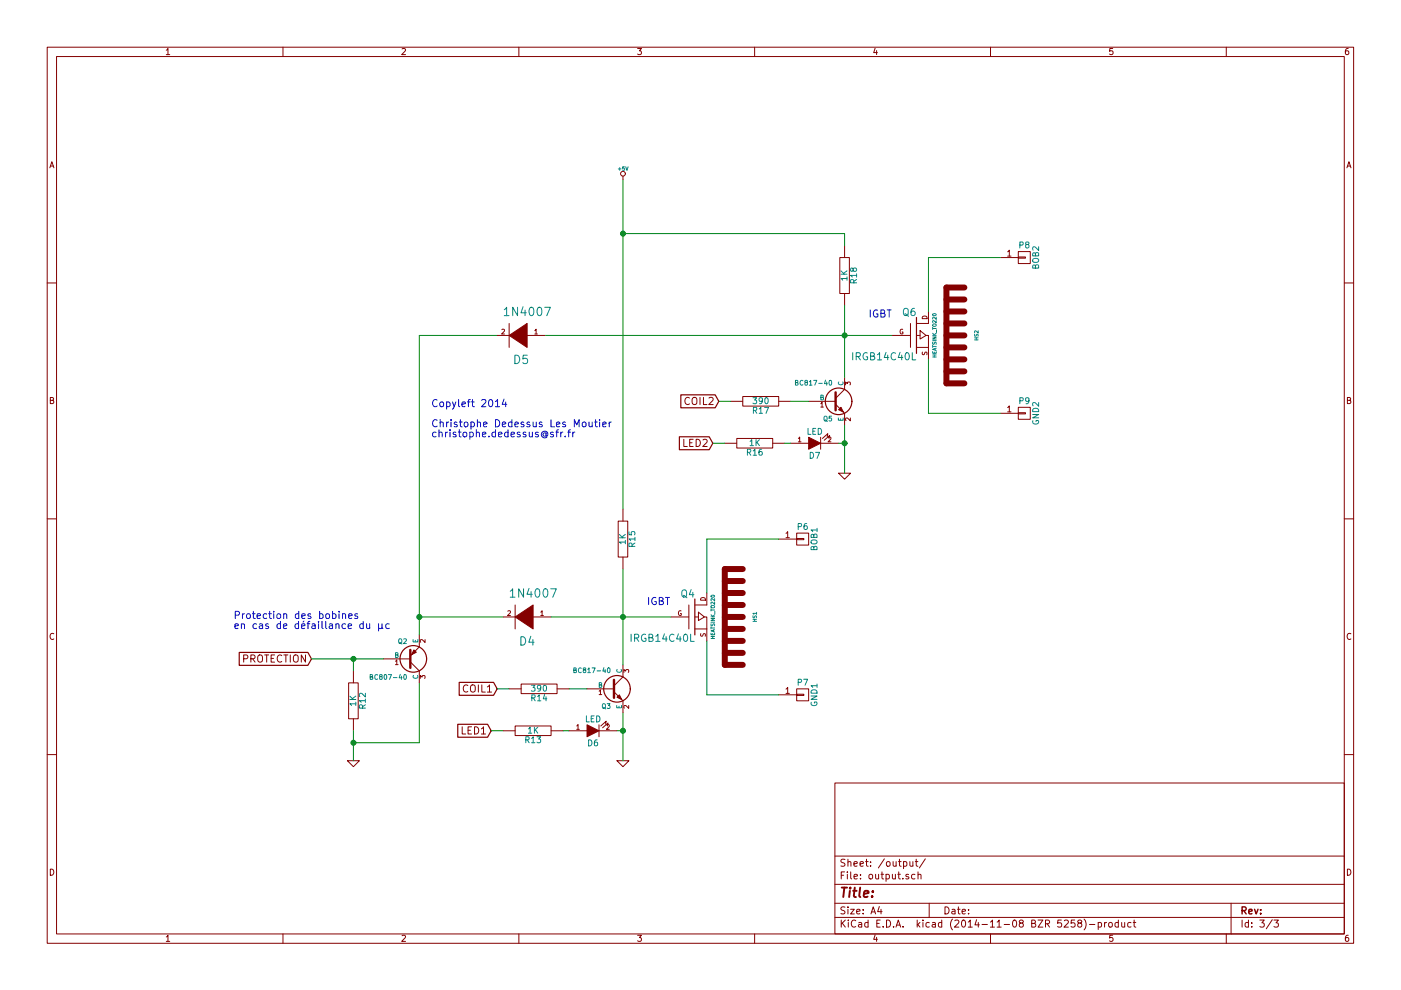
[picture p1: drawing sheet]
EESchema Schematic File Version 2
LIBS:xilinx
LIBS:valves
LIBS:ttl_ieee
LIBS:transistors
LIBS:texas
LIBS:special
LIBS:siliconi
LIBS:regul
LIBS:pspice
LIBS:power
LIBS:philips
LIBS:opto
LIBS:motorola
LIBS:microcontrollers
LIBS:microchip1
LIBS:microchip
LIBS:memory
LIBS:linear
LIBS:interface
LIBS:intel
LIBS:hc11
LIBS:graphic
LIBS:gennum
LIBS:elec-unifil
LIBS:dsp
LIBS:display
LIBS:digital-audio
LIBS:device
LIBS:cypress
LIBS:contrib
LIBS:conn
LIBS:cmos_ieee
LIBS:cmos4000
LIBS:brooktre
LIBS:audio
LIBS:analog_switches
LIBS:adc-dac
LIBS:74xx
LIBS:DDLM
LIBS:Tete_budha
LIBS:aecp-cache
EELAYER 25 0
EELAYER END
$Descr A4 11693 8268
encoding utf-8
Sheet 3 3
Title ""
Date ""
Rev ""
Comp ""
Comment1 ""
Comment2 ""
Comment3 ""
Comment4 ""
$EndDescr
Text Notes 3600 3650 0    60   ~ 0
Copyleft 2014\n\nChristophe Dedessus Les Moutier\nchristophe.dedessus@sfr.fr
Text GLabel 2600 5500 0    60   Input ~ 0
PROTECTION
Text GLabel 4150 5750 0    60   Input ~ 0
COIL1
Text GLabel 4100 6100 0    60   Input ~ 0
LED1
$Comp
L BC807-40 Q2
U 1 1
P 3400 5500
F 0 "Q2" H 3400 5351 40  0000 R CNN
F 1 "BC807-40" H 3400 5650 40  0000 R CNN
F 2 "Housings_TO-92:TO-92-Free-rugged" H 3200 5602 29  0001 C CNN
F 3 "" H 3400 5500 60  0000 C CNN
	1    3400 5500
	1    0    0    1   
$EndComp
$Comp
L R R12
U 1 1
P 2950 5850
F 0 "R12" V 3030 5850 50  0000 C CNN
F 1 "1K" V 2950 5850 50  0000 C CNN
F 2 "Discret:R4-LARGE_PADS" H 2950 5850 60  0001 C CNN
F 3 "" H 2950 5850 60  0000 C CNN
	1    2950 5850
	1    0    0    -1  
$EndComp
$Comp
L GND #PWR033
U 1 1
P 2950 6350
F 0 "#PWR033" H 2950 6350 30  0001 C CNN
F 1 "GND" H 2950 6280 30  0001 C CNN
F 2 "" H 2950 6350 60  0000 C CNN
F 3 "" H 2950 6350 60  0000 C CNN
	1    2950 6350
	1    0    0    -1  
$EndComp
Wire Wire Line
	2600 5500 3200 5500
Wire Wire Line
	2950 5600 2950 5500
Connection ~ 2950 5500
Wire Wire Line
	3500 5700 3500 6200
Wire Wire Line
	3500 6200 2950 6200
Wire Wire Line
	2950 6100 2950 6350
Connection ~ 2950 6200
$Comp
L DIODE D4
U 1 1
P 4400 5150
F 0 "D4" H 4400 5350 70  0000 C CNN
F 1 "1N4007" H 4350 4950 70  0000 C CNN
F 2 "Discret:D4" H 4400 5150 60  0001 C CNN
F 3 "" H 4400 5150 60  0000 C CNN
	1    4400 5150
	-1   0    0    1   
$EndComp
$Comp
L R R15
U 1 1
P 5200 4500
F 0 "R15" V 5280 4500 50  0000 C CNN
F 1 "1K" V 5200 4500 50  0000 C CNN
F 2 "Discret:R4-LARGE_PADS" H 5200 4500 60  0001 C CNN
F 3 "" H 5200 4500 60  0000 C CNN
	1    5200 4500
	1    0    0    -1  
$EndComp
$Comp
L BC817-40 Q3
U 1 1
P 5100 5750
F 0 "Q3" H 5100 5601 40  0000 R CNN
F 1 "BC817-40" H 5100 5900 40  0000 R CNN
F 2 "Housings_TO-92:TO-92-Free-rugged" H 4900 5852 29  0001 C CNN
F 3 "" H 5100 5750 60  0000 C CNN
	1    5100 5750
	1    0    0    -1  
$EndComp
Wire Wire Line
	3500 5150 4200 5150
Wire Wire Line
	3500 2800 3500 5300
Wire Wire Line
	4600 5150 5600 5150
Wire Wire Line
	5200 4750 5200 5550
Connection ~ 5200 5150
$Comp
L R R14
U 1 1
P 4500 5750
F 0 "R14" V 4580 5750 50  0000 C CNN
F 1 "390" V 4500 5750 50  0000 C CNN
F 2 "Discret:R4-LARGE_PADS" H 4500 5750 60  0001 C CNN
F 3 "" H 4500 5750 60  0000 C CNN
	1    4500 5750
	0    1    1    0   
$EndComp
Wire Wire Line
	4750 5750 4900 5750
$Comp
L GND #PWR034
U 1 1
P 5200 6350
F 0 "#PWR034" H 5200 6350 30  0001 C CNN
F 1 "GND" H 5200 6280 30  0001 C CNN
F 2 "" H 5200 6350 60  0000 C CNN
F 3 "" H 5200 6350 60  0000 C CNN
	1    5200 6350
	1    0    0    -1  
$EndComp
Wire Wire Line
	5200 5950 5200 6350
Wire Wire Line
	4150 5750 4250 5750
$Comp
L R R13
U 1 1
P 4450 6100
F 0 "R13" V 4530 6100 50  0000 C CNN
F 1 "1K" V 4450 6100 50  0000 C CNN
F 2 "Discret:R4-LARGE_PADS" H 4450 6100 60  0001 C CNN
F 3 "" H 4450 6100 60  0000 C CNN
	1    4450 6100
	0    1    1    0   
$EndComp
$Comp
L LED D6
U 1 1
P 4950 6100
F 0 "D6" H 4950 6200 50  0000 C CNN
F 1 "LED" H 4950 6000 50  0000 C CNN
F 2 "LEDs:LED-5MM" H 4950 6100 60  0001 C CNN
F 3 "" H 4950 6100 60  0000 C CNN
	1    4950 6100
	1    0    0    1   
$EndComp
Wire Wire Line
	4100 6100 4200 6100
Wire Wire Line
	4700 6100 4750 6100
Wire Wire Line
	5150 6100 5200 6100
Connection ~ 5200 6100
Text GLabel 6000 3350 0    60   Input ~ 0
COIL2
Text GLabel 5950 3700 0    60   Input ~ 0
LED2
$Comp
L BC817-40 Q5
U 1 1
P 6950 3350
F 0 "Q5" H 6950 3201 40  0000 R CNN
F 1 "BC817-40" H 6950 3500 40  0000 R CNN
F 2 "Housings_TO-92:TO-92-Free-rugged" H 6750 3452 29  0001 C CNN
F 3 "" H 6950 3350 60  0000 C CNN
	1    6950 3350
	1    0    0    -1  
$EndComp
$Comp
L R R17
U 1 1
P 6350 3350
F 0 "R17" V 6430 3350 50  0000 C CNN
F 1 "390" V 6350 3350 50  0000 C CNN
F 2 "Discret:R4-LARGE_PADS" H 6350 3350 60  0001 C CNN
F 3 "" H 6350 3350 60  0000 C CNN
	1    6350 3350
	0    1    1    0   
$EndComp
Wire Wire Line
	6600 3350 6750 3350
$Comp
L GND #PWR035
U 1 1
P 7050 3950
F 0 "#PWR035" H 7050 3950 30  0001 C CNN
F 1 "GND" H 7050 3880 30  0001 C CNN
F 2 "" H 7050 3950 60  0000 C CNN
F 3 "" H 7050 3950 60  0000 C CNN
	1    7050 3950
	1    0    0    -1  
$EndComp
Wire Wire Line
	7050 3550 7050 3950
Wire Wire Line
	6000 3350 6100 3350
$Comp
L R R16
U 1 1
P 6300 3700
F 0 "R16" V 6380 3700 50  0000 C CNN
F 1 "1K" V 6300 3700 50  0000 C CNN
F 2 "Discret:R4-LARGE_PADS" H 6300 3700 60  0001 C CNN
F 3 "" H 6300 3700 60  0000 C CNN
	1    6300 3700
	0    1    1    0   
$EndComp
$Comp
L LED D7
U 1 1
P 6800 3700
F 0 "D7" H 6800 3800 50  0000 C CNN
F 1 "LED" H 6800 3600 50  0000 C CNN
F 2 "LEDs:LED-5MM" H 6800 3700 60  0001 C CNN
F 3 "" H 6800 3700 60  0000 C CNN
	1    6800 3700
	1    0    0    1   
$EndComp
Wire Wire Line
	5950 3700 6050 3700
Wire Wire Line
	6550 3700 6600 3700
Wire Wire Line
	7000 3700 7050 3700
Connection ~ 7050 3700
$Comp
L +5V #PWR036
U 1 1
P 5200 1500
F 0 "#PWR036" H 5200 1590 20  0001 C CNN
F 1 "+5V" H 5200 1590 30  0000 C CNN
F 2 "" H 5200 1500 60  0000 C CNN
F 3 "" H 5200 1500 60  0000 C CNN
	1    5200 1500
	1    0    0    -1  
$EndComp
Wire Wire Line
	5200 1500 5200 4250
$Comp
L MOSFET_P Q4
U 1 1
P 5800 5150
F 0 "Q4" H 5800 5340 60  0000 R CNN
F 1 "IRGB14C40L" H 5800 4970 60  0000 R CNN
F 2 "Transistors_TO-220:TO-220_FET-GDS_Vertical_LargePads" H 5800 5150 60  0001 C CNN
F 3 "" H 5800 5150 60  0000 C CNN
	1    5800 5150
	1    0    0    -1  
$EndComp
$Comp
L HEATSINK_TO220 HS1
U 1 1
P 6100 5150
F 0 "HS1" H 6100 5350 30  0000 C CNN
F 1 "HEATSINK_TO220" H 6100 5000 30  0000 C CNN
F 2 "Heatsinks:Heatsink_Fischer_SK104-STC-STIC_35x13mm_2xDrill2.5mm" H 6100 5150 60  0001 C CNN
F 3 "" H 6100 5150 60  0000 C CNN
	1    6100 5150
	0    1    1    0   
$EndComp
$Comp
L CONN_01X01 P6
U 1 1
P 6700 4500
F 0 "P6" H 6700 4600 50  0000 C CNN
F 1 "BOB1" V 6800 4500 50  0000 C CNN
F 2 "Pin_Headers:Pin_Header_Straight_1x01" H 6700 4500 60  0001 C CNN
F 3 "" H 6700 4500 60  0000 C CNN
	1    6700 4500
	1    0    0    -1  
$EndComp
$Comp
L CONN_01X01 P7
U 1 1
P 6700 5800
F 0 "P7" H 6700 5900 50  0000 C CNN
F 1 "GND1" V 6800 5800 50  0000 C CNN
F 2 "Pin_Headers:Pin_Header_Straight_1x01" H 6700 5800 60  0001 C CNN
F 3 "" H 6700 5800 60  0000 C CNN
	1    6700 5800
	1    0    0    -1  
$EndComp
Wire Wire Line
	6500 4500 5900 4500
Wire Wire Line
	5900 4500 5900 4950
Wire Wire Line
	6500 5800 5900 5800
Wire Wire Line
	5900 5800 5900 5350
Wire Wire Line
	4550 2800 7450 2800
$Comp
L MOSFET_P Q6
U 1 1
P 7650 2800
F 0 "Q6" H 7650 2990 60  0000 R CNN
F 1 "IRGB14C40L" H 7650 2620 60  0000 R CNN
F 2 "Transistors_TO-220:TO-220_FET-GDS_Vertical_LargePads" H 7650 2800 60  0001 C CNN
F 3 "" H 7650 2800 60  0000 C CNN
	1    7650 2800
	1    0    0    -1  
$EndComp
$Comp
L HEATSINK_TO220 HS2
U 1 1
P 7950 2800
F 0 "HS2" H 7950 3000 30  0000 C CNN
F 1 "HEATSINK_TO220" H 7950 2650 30  0000 C CNN
F 2 "Heatsinks:Heatsink_Fischer_SK104-STC-STIC_35x13mm_2xDrill2.5mm" H 7950 2800 60  0001 C CNN
F 3 "" H 7950 2800 60  0000 C CNN
	1    7950 2800
	0    1    1    0   
$EndComp
$Comp
L CONN_01X01 P8
U 1 1
P 8550 2150
F 0 "P8" H 8550 2250 50  0000 C CNN
F 1 "BOB2" V 8650 2150 50  0000 C CNN
F 2 "Pin_Headers:Pin_Header_Straight_1x01" H 8550 2150 60  0001 C CNN
F 3 "" H 8550 2150 60  0000 C CNN
	1    8550 2150
	1    0    0    -1  
$EndComp
$Comp
L CONN_01X01 P9
U 1 1
P 8550 3450
F 0 "P9" H 8550 3550 50  0000 C CNN
F 1 "GND2" V 8650 3450 50  0000 C CNN
F 2 "Pin_Headers:Pin_Header_Straight_1x01" H 8550 3450 60  0001 C CNN
F 3 "" H 8550 3450 60  0000 C CNN
	1    8550 3450
	1    0    0    -1  
$EndComp
Wire Wire Line
	8350 2150 7750 2150
Wire Wire Line
	7750 2150 7750 2600
Wire Wire Line
	8350 3450 7750 3450
Wire Wire Line
	7750 3450 7750 3000
$Comp
L R R18
U 1 1
P 7050 2300
F 0 "R18" V 7130 2300 50  0000 C CNN
F 1 "1K" V 7050 2300 50  0000 C CNN
F 2 "Discret:R4-LARGE_PADS" H 7050 2300 60  0001 C CNN
F 3 "" H 7050 2300 60  0000 C CNN
	1    7050 2300
	1    0    0    -1  
$EndComp
Wire Wire Line
	7050 2550 7050 3150
Connection ~ 7050 2800
Wire Wire Line
	7050 1950 7050 2050
Wire Wire Line
	3500 2800 4150 2800
Wire Wire Line
	5200 1950 7050 1950
Connection ~ 5200 1950
$Comp
L DIODE D5
U 1 1
P 4350 2800
F 0 "D5" H 4350 3000 70  0000 C CNN
F 1 "1N4007" H 4300 2600 70  0000 C CNN
F 2 "Discret:D4" H 4350 2800 60  0001 C CNN
F 3 "" H 4350 2800 60  0000 C CNN
	1    4350 2800
	-1   0    0    1   
$EndComp
Connection ~ 3500 5150
Text Notes 5400 5050 0    60   ~ 0
IGBT
Text Notes 7250 2650 0    60   ~ 0
IGBT
Text Notes 1950 5250 0    60   ~ 0
Protection des bobines\nen cas de défaillance du µc
$EndSCHEMATC
